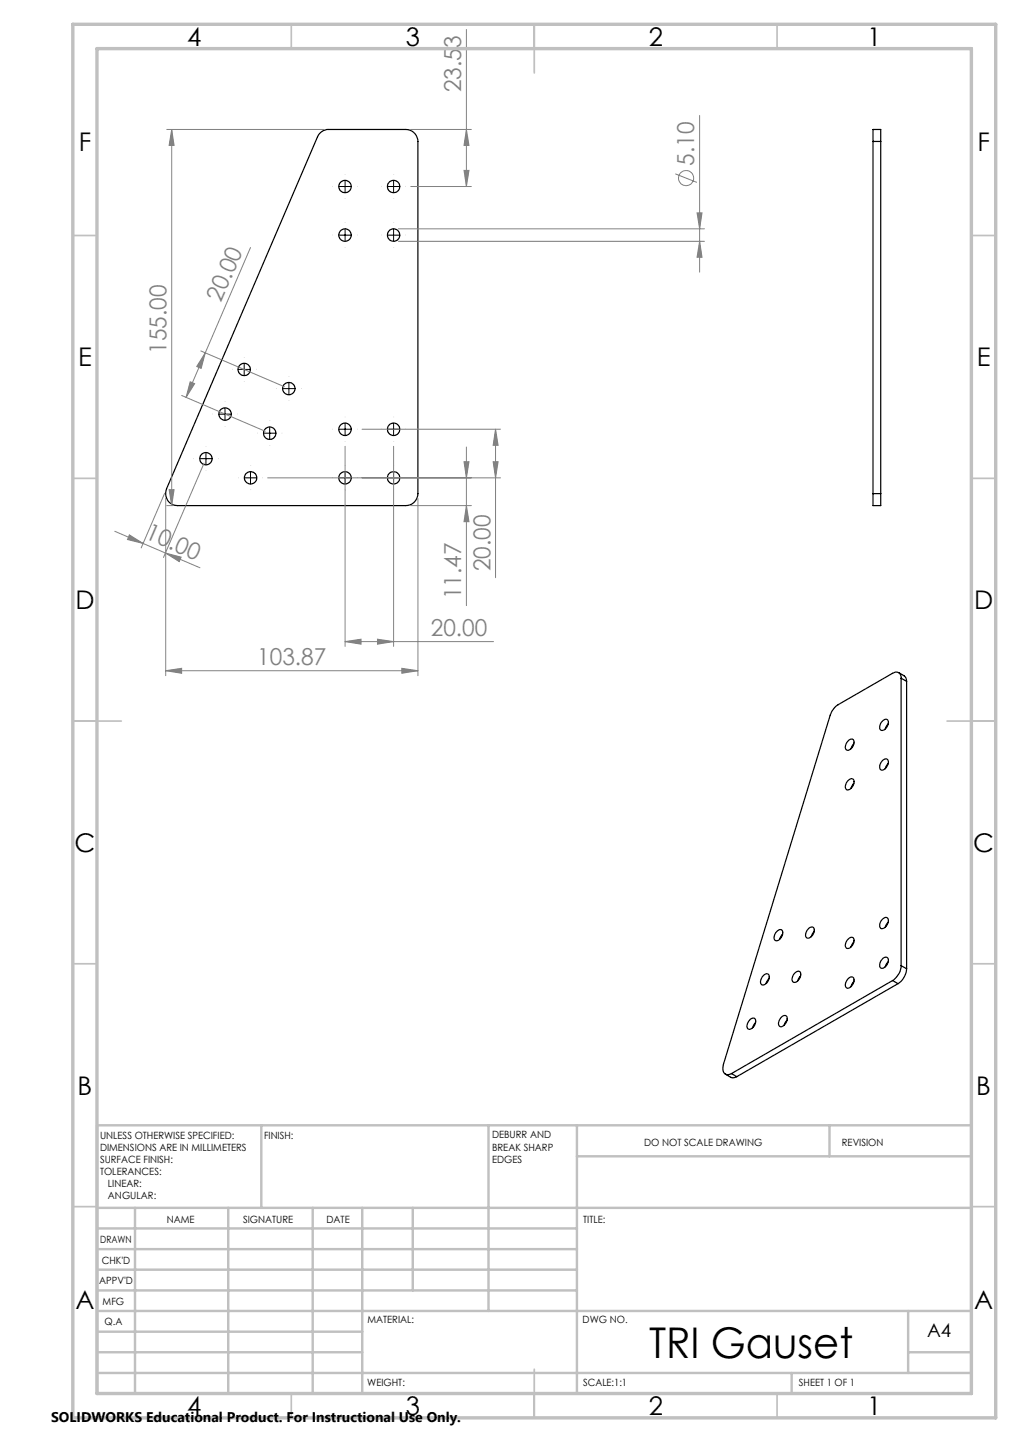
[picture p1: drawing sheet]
<svg xmlns="http://www.w3.org/2000/svg" width="210mm" height="297mm" viewBox="0 0 210 297" stroke-linecap="round" stroke-linejoin="round" font-family="sans-serif">
<g fill="none" stroke="#000" stroke-width=".25">
<path d="M65.8 27.5l.5-.4 1-.4h16.2a2.5 2.5 0 0 1 2.5 2.4v72.6a2.51 2.51 0 0 1-2.5 2.4h-46.9a2.47 2.47 0 0 1-2.3-3.4l31.1-72.5zM179.7 29.1v-2.4h1.6v2.4M179.7 29.1h1.6M179.7 29.1v72.6M181.3 29.1v72.6M179.7 101.7v2.4h1.6v-2.4M179.7 101.7h1.6M185 138.5l1.4 .9 .3 .9M185.5 139.7a1.06 1.06 0 0 0-.5-1.2 1.06 1.06 0 0 0-1.2 .2l-11.2 6.4a4.2 4.2 0 0 0-1.7 2.2l-22 71.9a1.49 1.49 0 0 0 .9 2.2l.8-.3M185.5 139.7v59.2M185.5 139.7l1.2 .6M174.7 152.5a.63 .63 0 0 1 .9-.2 .63 .63 0 0 1 .2 .8 1.41 1.41 0 0 1-1.6 1.3 1.52 1.52 0 0 1 .5-1.9z"/>
<path d="M175.8 153.2l-.6 1M181.6 156.7a.67 .67 0 0 1 .7-.4 .67 .67 0 0 1 .6 .6 1.64 1.64 0 0 1-1.5 1.7 1.26 1.26 0 0 1 .2-1.9zM181.8 148.4a.68 .68 0 0 1 1-.1 .68 .68 0 0 1 0 1 1.24 1.24 0 0 1-1.5 1.1 1.48 1.48 0 0 1 .5-2zM182.9 157.3l-.7 1M182.9 149.1l-.7 1M186.7 140.3v59.2M174.6 160.8a.67 .67 0 0 1 .6-.4 .67 .67 0 0 1 .6 .4 1.69 1.69 0 0 1-1.4 1.9 1.19 1.19 0 0 1 .2-1.9zM175.8 161.4l-.6 1M159.9 191.9a.67 .67 0 0 1 .6-.5 .67 .67 0 0 1 .6 .5 1.64 1.64 0 0 1-1.4 1.8 1.07 1.07 0 0 1 0-1.6zM161.1 192.4l-.6 1.1M166.5 191.2a.64 .64 0 0 1 .9-.2 .64 .64 0 0 1 .2 .8 1.37 1.37 0 0 1-1.5 1.3 1.52 1.52 0 0 1 .4-1.9zM167.6 191.9l-.6 1"/>
<path d="M174.6 193.5a.67 .67 0 0 1 .6-.5 .67 .67 0 0 1 .6 .5 1.64 1.64 0 0 1-1.4 1.8 1.07 1.07 0 0 1 0-1.6zM175.8 194l-.6 1M181.6 189.4a.67 .67 0 0 1 .8-.5 .67 .67 0 0 1 .5 .7 1.45 1.45 0 0 1-1.6 1.6 1.41 1.41 0 0 1 .3-1.8zM181.8 197.4a.68 .68 0 0 1 1-.1 .68 .68 0 0 1 0 1 1.3 1.3 0 0 1-1.5 1.1 1.52 1.52 0 0 1 .5-2zM182.9 198.1l-.7 1M182.9 189.9l-.7 1.1M185.5 198.9a3.7 3.7 0 0 1-1.7 3.1M185.5 198.9l1.2 .6M186.7 199.5a4 4 0 0 1-1.8 3.1M154.5 209.9a.63 .63 0 0 1 .8-.2 .63 .63 0 0 1 .3 .9 1.41 1.41 0 0 1-1.6 1.3 1.52 1.52 0 0 1 .5-2zM155.5 210.6l-.6 1.1M157.1 201a.67 .67 0 0 1 .6-.5 .67 .67 0 0 1 .7 .5 1.46 1.46 0 0 1-1.6 1.8 1.41 1.41 0 0 1 .3-1.8z"/>
<path d="M158.3 201.5l-.6 1.1M161 209.4a.63 .63 0 0 1 .8-.2 .63 .63 0 0 1 .3 .8 1.59 1.59 0 0 1-1.5 1.5 1.36 1.36 0 0 1 .4-2.1zM162 210.1l-.6 1.1M163.6 200.5a.67 .67 0 0 1 .6-.5 .67 .67 0 0 1 .7 .4 1.64 1.64 0 0 1-1.5 1.9 1.07 1.07 0 0 1 0-1.6zM164.8 201l-.6 1M174.6 201.6a.65 .65 0 0 1 .7-.4 .65 .65 0 0 1 .5 .7 1.58 1.58 0 0 1-1.4 1.6 1.08 1.08 0 0 1 0-1.6zM175.8 202.2l-.6 1M183.8 202l-33.2 19.1M183.8 202l1.1 .6M184.9 202.6l-33.2 19.2M149.3 221.2l1.3 .8 1.1-.2M150.6 221.1l1.1 .7"/>
<circle cx="71" cy="38.4" r="1.27"/>
<circle cx="81" cy="38.4" r="1.27"/>
<circle cx="71" cy="48.4" r="1.28"/>
<circle cx="81" cy="48.4" r="1.28"/>
<circle cx="50.3" cy="76.1" r="1.26"/>
<circle cx="42.4" cy="94.5" r="1.27"/>
<circle cx="46.3" cy="85.3" r="1.28"/>
<circle cx="51.6" cy="98.4" r="1.27"/>
<circle cx="55.5" cy="89.2" r="1.28"/>
<circle cx="59.5" cy="80" r="1.28"/>
<circle cx="71" cy="98.4" r="1.28"/>
<circle cx="71" cy="88.4" r="1.28"/>
<circle cx="81" cy="98.4" r="1.28"/>
<circle cx="81" cy="88.4" r="1.28"/>
</g>
<g fill="none" stroke="#808080" stroke-width=".21">
<path d="M96 6.1v32.3M34.3 26.7h32.4M35.3 26.7l.5 3.2h-1zM35.3 26.7v77.4M84.5 26.7h12.5M84.6 38.4h12.4M95.5 35.1h1.1l-.6 3.3zM96 26.7l.6 3.2h-1.1zM139 35.8l4.5 1.8M144 23.8v32.3M51.6 51l-13.3 30.8M82 47.1h63"/>
<path d="M82 49.7h63M143.5 43.8h1l-.5 3.3zM144 49.7l.5 3.3h-1zM39.2 78.6l.9 .4-1.8 2.8zM41.3 72.3l17.3 7.4M42.3 72.7l-.9 3.2-.9-.4zM37.4 81.5l17.2 7.3M42 95.4l-8.3 19.4M55.1 98.4h47.9M71 91.9v41.2M74.5 88.4h28.5M81 91.9v41.2"/>
<path d="M95.5 95.1h1.1l-.6 3.3zM96 92.1v32.6M101.5 95.1h1.1l-.6 3.3zM102 88.4l.6 3.3h-1.1zM102 88.4v30.6M23.6 109.4l5.9 2.5M26.6 110.2l2.9 1.7-3.3-.8zM29.5 111.9l11.7 5M33.9 101.6l-4.8 11.3M34.1 113.9l3.2 .9-.4 .9zM34.1 102.7v36.5M34.3 104.1h1.3"/>
<path d="M34.8 100.9h1l-.5 3.2zM84.5 104.1h12.5M86 102.7v36.5M96 104.1l.6 3.4h-1.1zM34.1 138.1l3.3-.4v1zM34.1 138.1h51.9M71 132.1l3.3-.4v1zM71 132.1h30.6M77.7 131.7l3.3 .4-3.3 .6zM82.7 137.7l3.3 .4-3.3 .6z"/>
<circle cx="141.2" cy="36.7" r="1.55"/>
</g>
<path d="M68.6 38.4h-.1M78.6 38.4h-.1M68.6 48.4h-.1M78.6 48.4h-.1M42.4 92v-.1M43.9 85.3h-.1M46.4 82.8v-.1M58 89.2h.1M68.6 98.4h-.1M68.6 88.4h-.1M78.6 98.4h-.1M78.6 88.4h-.1" fill="none" stroke="#000" stroke-width=".21" stroke-dasharray="15.2 1.3 1.3 1.3" stroke-linecap="butt"/>
<g fill="none" stroke="#000" stroke-width=".21">
<path d="M69.8 38.4h2.5M71 37.2v2.5M79.8 38.4h2.5M81 37.2v2.5M69.8 48.4h2.5M71 47.2v2.5M79.8 48.4h2.5M81 47.2v2.5M49 76.1h2.5M50.3 74.9v2.5M59.5 78.8v2.5M41.1 94.5h2.5"/>
<path d="M42.4 93.2v2.5M45.1 85.3h2.5M46.3 84v2.5M50.3 98.4h2.5M51.6 97.2v2.5M54.3 89.2h2.5M55.5 88v2.5M58.2 80h2.5M69.8 98.4h2.5M69.8 88.4h2.5M71 87.2v2.5M71 97.2v2.5"/>
<path d="M79.8 98.4h2.5M79.8 88.4h2.5M81 87.2v2.5M81 97.2v2.5"/>
</g>
<g fill="none" stroke="#c0c0c0" stroke-width=".35">
<path d="M60 5v5M110 5v10M160 5v5M15 48.5h5M200 48.5h5M15 98.5h5M200 98.5h5M15 148.5h10M195 148.5h10M15 198.5h5M200 198.5h5M15 248.5h5"/>
<path d="M200 248.5h5M60 287v5M110 282v10M160 287v5"/>
</g>
<g fill="none" stroke="#c0c0c0" stroke-width=".5">
<path d="M53.8 231.8v17M100.6 231.8v38.2M118.8 231.8v55.2M118.8 238.2h81.2M170.8 231.8v6.4M200 231.8h-180v55.2M20 248.8h180M20 257.3h98.8M20 253h98.8M27.8 248.8v38.2M47 248.8v38.2M64.4 248.8v38.2"/>
<path d="M74.6 248.8v38.2M85 248.8v17M20 265.8h98.8M20 261.5h98.8M20 278.5h54.6M20 274.3h54.6M20 270h180M187 278.5h13M187 270v12.8M20 282.8h180M163 282.8v4.2"/>
</g>
<path d="M15 5h190v287h-190zM20 10h180v277h-180z" fill="none" stroke="#c0c0c0" stroke-width=".7"/>
<g fill="#808080">
<path d="M34.1 113.9l3.2 .9-.4 .9zM26.6 110.2l2.9 1.7-3.3-.8z"/>
<path d="M71 132.1l3.3-.4v1zM77.7 131.7l3.3 .4-3.3 .6z"/>
<path d="M82.7 137.7l3.3 .4-3.3 .6zM34.1 138.1l3.3-.4v1z"/>
<path d="M42.3 72.7l-.9 3.2-.9-.4zM39.2 78.6l.9 .4-1.8 2.8z"/>
<path d="M95.5 35.1h1.1l-.6 3.3zM96 26.7l.6 3.2h-1.1z"/>
<path d="M35.3 26.7l.5 3.2h-1zM34.8 100.9h1l-.5 3.2zM95.5 95.1h1.1l-.6 3.3zM96 104.1l.6 3.4h-1.1zM102 88.4l.6 3.3h-1.1zM101.5 95.1h1.1l-.6 3.3zM143.5 43.8h1l-.5 3.3zM144 49.7l.5 3.3h-1z"/>
</g>
<text font-size="8.7" x="133.6" y="279.6">TRI Gauset</text>
<g font-size="5.3">
<text x="38.5" y="9.5">4</text>
<text x="83.5" y="9.5">3</text>
<text x="133.6" y="9.5">2</text>
<text x="178.6" y="9.5">1</text>
<text x="16.2" y="31.2">F</text>
<text x="201.2" y="31.2">F</text>
<text x="16.1" y="75.4">E</text>
<text x="201.1" y="75.4">E</text>
<text x="15.5" y="125.4">D</text>
<text x="200.5" y="125.4">D</text>
<text x="15.4" y="175.5">C</text>
<text x="200.4" y="175.5">C</text>
<text x="16" y="225.5">B</text>
<text x="201" y="225.5">B</text>
<text x="15.5" y="269.7">A</text>
<text x="200.5" y="269.7">A</text>
<text x="38.5" y="291.4">4</text>
<text x="83.5" y="291.4">3</text>
<text x="133.6" y="291.4">2</text>
<text x="178.6" y="291.4">1</text>
</g>
<g font-size="4.8" fill="#808080">
<text x="95" y="19" transform="rotate(-90 95 19)">23.53</text>
<text x="142.9" y="34.1" transform="rotate(-90 142.9 34.1)">5.10</text>
<text x="45.5" y="62.4" transform="rotate(-67 45.5 62.4)">20.00</text>
<text x="34.3" y="72.9" transform="rotate(-90 34.3 72.9)">155.00</text>
<text x="29.7" y="110.9" transform="rotate(23 29.7 110.9)">10.00</text>
<text x="101" y="117.7" transform="rotate(-90 101 117.7)">20.00</text>
<text x="95" y="123.4" transform="rotate(-90 95 123.4)">11.47</text>
<text x="88.7" y="131.1">20.00</text>
<text x="53" y="137.1">103.87</text>
</g>
<text font-size="3.9" x="190.9" y="275.5">A4</text>
<text font-size="2.9" x="10.5" y="292.9">SOLIDWORKS Educational Product. For Instructional Use Only.</text>
<g font-size="2.1">
<text x="20.6" y="234.6">UNLESS OTHERWISE SPECIFIED:</text>
<text x="20.6" y="237.1">DIMENSIONS ARE IN MILLIMETERS</text>
<text x="20.6" y="239.5">SURFACE FINISH:</text>
<text x="54.4" y="234.5">FINISH:</text>
<text x="101.3" y="234.5">DEBURR AND</text>
<text x="101.3" y="237">BREAK SHARP</text>
<text x="101.3" y="239.5">EDGES</text>
<text x="132.6" y="235.9">DO NOT SCALE DRAWING</text>
<text x="173.3" y="236.1">REVISION</text>
<text x="20.6" y="242">TOLERANCES:</text>
<text x="22.2" y="244.5">LINEAR:</text>
<text x="22.2" y="247">ANGULAR:</text>
<text x="34.3" y="252">NAME</text>
<text x="50" y="251.9">SIGNATURE</text>
<text x="67.2" y="251.9">DATE</text>
<text x="120.1" y="251.9">TITLE:</text>
<text x="20.6" y="256.1">DRAWN</text>
<text x="20.9" y="260.3">CHK'D</text>
<text x="20.4" y="264.4">APPV'D</text>
<text x="21.1" y="268.8">MFG</text>
<text x="21.5" y="273">Q.A</text>
<text x="75.6" y="272.5">MATERIAL:</text>
<text x="120" y="272.5">DWG NO.</text>
<text x="75.6" y="285.5">WEIGHT:</text>
<text x="120.1" y="285.6">SCALE:1:1</text>
<text x="164.5" y="285.6">SHEET 1 OF 1</text>
</g>
</svg>
